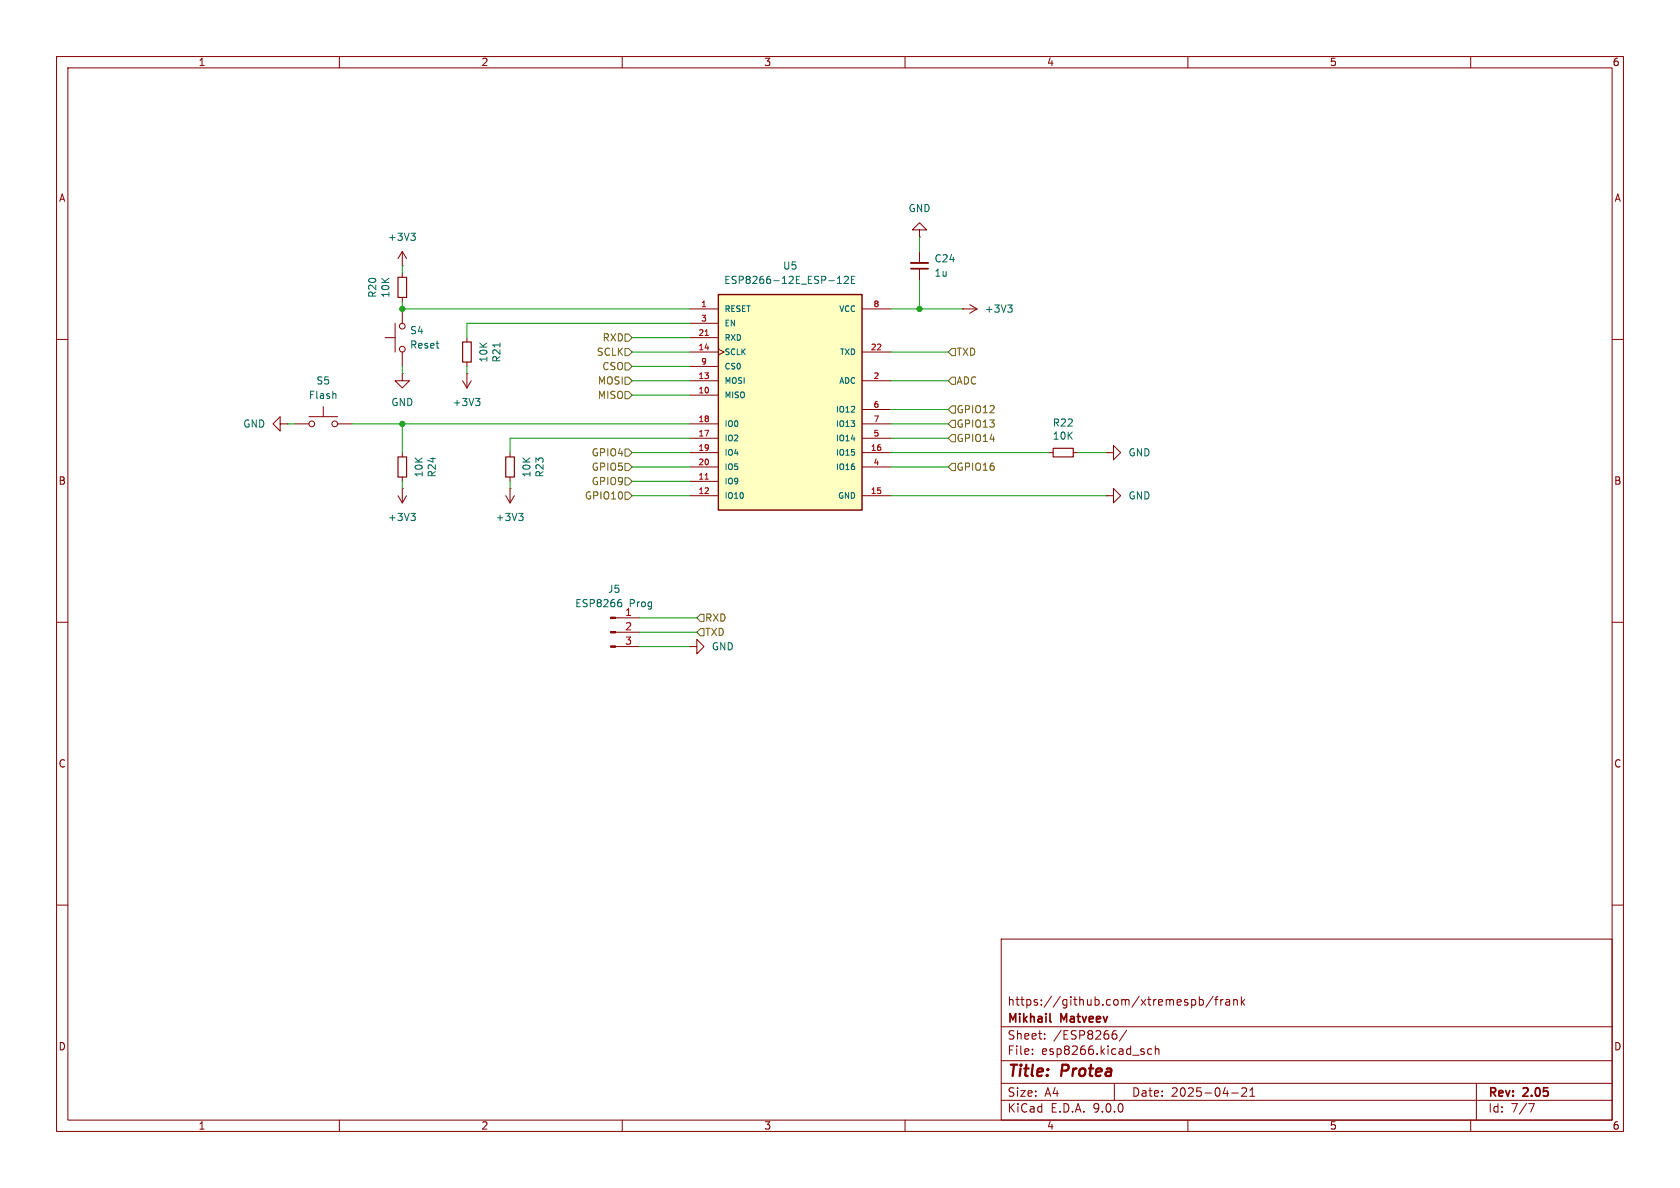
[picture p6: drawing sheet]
<svg xmlns="http://www.w3.org/2000/svg" width="297mm" height="210mm" viewBox="0 0 297 210" stroke-linecap="round" stroke-linejoin="round" font-family="sans-serif">
<g fill="none" stroke="#840000" stroke-width=".18">
<path d="M10 10h277v190h-277zM12 12h273v186h-273zM60 10v2M110 10v2M160 10v2M210 10v2M260 10v2M68.1 59.7h1.7M69.8 57.2v5M71.1 47h.1M71.1 44.5v2.5M71.1 48.3v.7"/>
<path d="M71.1 52.6v.7M71.1 54.6v2.6M71.1 44.5l-.7 1.2M71.1 44.5l.8 1.2M162.6 44.5v2M162.6 47.5v2M10 60h2M52.1 74.9h2.5M54.6 73.7h5.1M57.1 71.9v1.8M59.7 74.9h2.5M71.1 66v1.3h1.3l-1.3 1.3-1.3-1.3h1.3"/>
<path d="M71.1 66h.1M71.1 62.2v2.6M285 60h2M70.4 87.6l.7 1.3M71.1 86.4h.1M71.1 80v.8M71.1 84.3v.8M71.1 86.4v2.5M71.9 87.6l-.8 1.3M90.2 80v.8M90.2 84.3v.8M185.4 80h.8"/>
<path d="M189.7 80h.8M195.6 87.6h1.2v-1.2l1.3 1.2-1.3 1.3v-1.3M195.6 87.6h.1M195.6 80h1.2v-1.3l1.3 1.3-1.3 1.3v-1.3M195.6 80h.1M10 110h2M121.9 114.3h1.3v-1.3l1.3 1.3-1.3 1.3v-1.3M121.9 114.3h.1M285 110h2M10 160h2M177 166h108v32h-108zM210.7 176.8l.4-.1 .3 .3v.4l-.2 .2h-.5"/>
<path d="M212 176.8l.5-.1 .2 .3v.4l-.1 .2h-.6M212 176.2v1.5M214.5 176.1l-1.3 2M214.7 176.7h.6M215.3 176.2l-.3 .2v1.3M215.8 176.7v1M216.2 176.7l-.2 .1-.2 .2M216.7 176.8h.6l.1 .9M217.4 177.1h-.5a.29 .29 0 0 0-.2 .3 .29 .29 0 0 0 .2 .3l.5-.1M218.1 176.8l.2-.1 .4 .1v.9M218.1 176.7v1M219.5 176.2v1.5"/>
<path d="M219.6 177.1l.4 .6M220 176.7l-.5 .6M285 160h2M60 198v2M110 198v2M160 198v2M177 194.5h108M177 191.5h108M177 187.5h108M177 181.5h108M182.5 186.3v.1M182.5 185.5v.1"/>
<path d="M184.7 183.6v.1M184.7 182.8v.1M196.9 182.8h.4l.2 .3-.1 .5-.5 .1M197 191.5v3M197.3 182.2l-.4 .1M199.2 182.1l-1.3 2M203.6 185.5l-.4-.1-.3 .3v.4l.1 .2h.6M204.2 185.5l.3-.1 .3 .1 .1 .9M204.2 184.9v1.5M210 198v2M217.7 193.2h1.2M219.5 192.4l.6-.1 .2 .1 .1 .3-.9 1.1h.9"/>
<path d="M221 193.8h.8M221 192.7l.4-.4v1.5M260 198v2M261 191.5v6.5M270.2 195.1h1l-.6 1.5"/>
<circle cx="71.1" cy="57.7" r=".51"/>
<circle cx="55.1" cy="74.9" r=".51"/>
<circle cx="59.2" cy="74.9" r=".51"/>
<circle cx="71.1" cy="61.7" r=".51"/>
</g>
<path d="M161 47.5h3.1M185.6 180.5l.2 .2" fill="none" stroke="#840000" stroke-width=".3"/>
<path d="M72.6 41.2h.8l-.4 .5M73.2 41.7l.2 .2v.3l-.2 .3M59.3 69.6l.1 .8M72.6 90.7h.8l-.4 .5M73.2 91.2l.2 .3v.3l-.2 .2" fill="none" stroke="#006464" stroke-width=".18"/>
<path d="M70.4 49h1.5v3.6h-1.5zM186.2 79.2h3.5v1.6h-3.5zM70.4 80.8h1.5v3.5h-1.5zM89.4 80.8h1.5v3.5h-1.5z" fill="none" stroke="#840000" stroke-width=".2"/>
<path d="M161 46.5h3.1" fill="none" stroke="#840000" stroke-width=".33"/>
<path d="M127 52.1h25.4v38.1h-25.4z" fill="#ffffc2"/>
<path d="M127 52.1h25.4v38.1h-25.4z" fill="none" stroke="#840000" stroke-width=".25"/>
<g fill="none" stroke="#840000" stroke-width=".18">
<path d="M82.5 59.7v.8M121.9 54.6h5.1M121.9 57.2h5.1M121.9 59.7h5.1M152.4 54.6h5.1M162.6 40.6h1.2l-1.2-1.2-1.3 1.2h1.3v1.3M162.6 41.9h.1M170.2 54.6h.1M170.2 54.6h2.5M171.4 53.8l1.3 .8M172.7 54.6l-1.3 .8M49.5 74.9v-1.2l-1.2 1.2 1.2 1.3v-1.3h1.3"/>
<path d="M50.8 74.9h.1M81.8 67.3l.7 1.3M82.5 66h.1M82.5 64v.8M82.5 66v2.6M83.3 67.3l-.8 1.3M121.9 62.2h5.1M121.9 64.8h5.1M121.9 67.3h5.1M121.9 69.9h5.1M121.9 74.9h5.1M121.9 77.5h5.1"/>
<path d="M127 61.7l1 .5-1 .5M152.4 62.2h5.1M152.4 67.3h5.1M152.4 74.9h5.1M152.4 77.5h5.1M152.4 72.4h5.1M89.4 87.6l.8 1.3M90.2 86.4h.1M90.2 86.4v2.5M90.9 87.6l-.7 1.3M121.9 80h5.1M121.9 82.6h5.1"/>
<path d="M121.9 85.1h5.1M121.9 87.6h5.1M152.4 80h5.1M152.4 82.6h5.1M152.4 87.6h5.1M108.8 109.2h4.2M108.8 111.8h4.2M108.8 114.3h4.2"/>
</g>
<path d="M124.7 59.3h.5M124.7 84.7h.5" fill="none" stroke="#a90000" stroke-width=".18"/>
<g fill="none" stroke="#006464" stroke-width=".18">
<path d="M148 50.1h.8M148 49.2l.4-.4v1.3M149.3 49l.4-.2 .3 .4-.8 .9h.8M150.5 49.4h.4M151.1 48.8h-.6v1.3h.6M178.2 53.9h.7l-.4 .5M178.7 54.4l.2 .2v.3l-.2 .3M84.1 70.4h.7l-.4 .5M84.6 70.9l.2 .3v.3l-.2 .2M88.4 60.6v.8M91.7 90.7h.8l-.5 .5M92.2 91.2l.3 .3v.3l-.3 .2"/>
<path d="M109.4 106.5h.3l.2 .2v.4l-.5 .2M109.6 106h.2"/>
</g>
<path d="M81.8 60.5h1.5v3.5h-1.5z" fill="none" stroke="#840000" stroke-width=".2"/>
<g fill="#840000" stroke="#840000" stroke-width=".18">
<path d="M107.9 109.1h.9v.2h-.9z"/>
<path d="M107.9 111.6h.9v.3h-.9z"/>
<path d="M107.9 114.2h.9v.2h-.9z"/>
</g>
<g fill="none" stroke="#725600" stroke-width=".18">
<path d="M110.5 59.1h.6l.7 .6-.7 .6h-.6zM110.5 61.6h.6l.7 .6-.7 .7h-.6zM110.5 64.1h.6l.7 .7-.7 .6h-.6zM110.5 69.2h.6l.7 .7-.7 .6h-.6zM110.5 66.7h.6l.7 .6-.7 .6h-.6zM110.5 79.4h.6l.7 .6-.7 .6h-.6zM168.3 71.8h.6v1.2h-.6l-.7-.6zM168.3 66.7h.6v1.2h-.6l-.7-.6zM168.3 74.3h.6v1.3h-.6l-.7-.7zM168.3 61.6h.6v1.3h-.6l-.7-.7zM168.3 76.8h.6v1.3h-.6l-.7-.6zM110.5 81.9h.6l.7 .7-.7 .6h-.6z"/>
<path d="M110.5 87h.6l.7 .6-.7 .7h-.6zM110.5 84.5h.6l.7 .6-.7 .6h-.6zM168.3 81.9h.6v1.3h-.6l-.7-.6zM123.8 108.6h.7v1.3h-.7l-.6-.7zM123.8 111.1h.7v1.3h-.7l-.6-.6z"/>
</g>
<g fill="none" stroke="#009600" stroke-width=".18">
<path d="M71.1 47v1.3M71.1 53.3v1.3h50.8M111.8 59.7h10.1M121.9 57.2h-39.4v2.5M157.5 54.6h12.7M162.6 41.9v2.6M162.6 49.5v5.1M50.8 74.9h1.3M62.2 74.9h59.7M71.1 64.8v1.2M71.1 74.9v5.1M82.5 64.8v1.2"/>
<path d="M111.8 69.9h10.1M111.8 62.2h10.1M111.8 67.3h10.1M111.8 64.8h10.1M121.9 77.5h-31.7v2.5M157.5 74.9h10.1M157.5 77.5h10.1M157.5 62.2h10.1M157.5 72.4h10.1M157.5 67.3h10.1M71.1 85.1v1.3M90.2 85.1v1.3"/>
<path d="M111.8 85.1h10.1M111.8 82.6h10.1M111.8 87.6h10.1M111.8 80h10.1M157.5 82.6h10.1M157.5 87.6h38.1M157.5 80h27.9M190.5 80h5.1M113 111.8h10.2M113 109.2h10.2M113 114.3h8.9"/>
</g>
<g fill="#009600" stroke="#009600" stroke-width=".18">
<circle cx="71.1" cy="54.6" r=".46"/>
<circle cx="71.1" cy="74.9" r=".46"/>
<circle cx="162.6" cy="54.6" r=".46"/>
</g>
<g font-size="2.8" fill="#840000">
<text x="178" y="190.9">Title:</text>
<text x="187.7" y="190.9">Protea</text>
</g>
<g font-size="2.1" fill="#840000">
<text x="178" y="178">https://github.com/xtremespb/frank</text>
<text x="178" y="184">Sheet:</text>
<text x="178" y="181.2">Mikhail</text>
<text x="186.2" y="184">/ESP8266/</text>
<text x="187.6" y="181.2">Matveev</text>
<text x="178" y="186.7">File:</text>
<text x="184.1" y="186.7">esp8266.kicad_sch</text>
<text x="178" y="196.9">KiCad</text>
<text x="178" y="194.1">Size:</text>
<text x="184.7" y="194.1">A4</text>
<text x="185.7" y="196.9">E.D.A.</text>
<text x="193.3" y="196.9">9.0.0</text>
<text x="200" y="194.1">Date:</text>
<text x="207" y="194.1">2025-04-21</text>
<text x="263" y="194.3">Rev:</text>
<text x="263" y="196.9">Id:</text>
<text x="267.1" y="196.9">7/7</text>
<text x="269.4" y="194.3">2.05</text>
</g>
<g font-size="1.8" fill="#840000">
<text x="35" y="11.9">1</text>
<text x="85" y="11.9">2</text>
<text x="135" y="11.9">3</text>
<text x="185" y="11.9">4</text>
<text x="235" y="11.9">5</text>
<text x="285" y="11.9">6</text>
<text x="10.3" y="35.9">A</text>
<text x="285.3" y="35.9">A</text>
<text x="10.3" y="85.9">B</text>
<text x="285.3" y="85.9">B</text>
<text x="10.3" y="135.9">C</text>
<text x="285.3" y="135.9">C</text>
<text x="10.3" y="185.9">D</text>
<text x="285.3" y="185.9">D</text>
<text x="35" y="199.9">1</text>
<text x="85" y="199.9">2</text>
<text x="135" y="199.9">3</text>
<text x="185" y="199.9">4</text>
<text x="235" y="199.9">5</text>
<text x="285" y="199.9">6</text>
</g>
<g font-size="1.8" fill="#006464">
<text x="160.5" y="37.7">GND</text>
<text x="68.5" y="42.8">+3V3</text>
<text x="138.3" y="47.9">U5</text>
<text x="165.1" y="46.6">C24</text>
<text x="66.7" y="52.7" transform="rotate(-90 66.7 52.7)">R20</text>
<text x="69" y="52.7" transform="rotate(-90 69 52.7)">10K</text>
<text x="127.9" y="50.4">ESP8266-12E_ESP-12E</text>
<text x="165.1" y="49.1">1u</text>
<text x="72.4" y="59.3">S4</text>
<text x="174" y="55.5">+3V3</text>
<text x="72.4" y="61.8">Reset</text>
<text x="86.4" y="64.2" transform="rotate(-90 86.4 64.2)">10K</text>
<text x="88.7" y="64.2" transform="rotate(-90 88.7 64.2)">R21</text>
<text x="54.5" y="70.7">Flash</text>
<text x="55.8" y="68.2">S5</text>
<text x="69.1" y="72">GND</text>
<text x="79.9" y="72">+3V3</text>
<text x="42.9" y="75.8">GND</text>
<text x="186" y="75.6">R22</text>
<text x="186" y="77.9">10K</text>
<text x="199.4" y="80.9">GND</text>
<text x="74.9" y="84.5" transform="rotate(-90 74.9 84.5)">10K</text>
<text x="77.2" y="84.5" transform="rotate(-90 77.2 84.5)">R24</text>
<text x="94" y="84.5" transform="rotate(-90 94 84.5)">10K</text>
<text x="96.3" y="84.5" transform="rotate(-90 96.3 84.5)">R23</text>
<text x="199.4" y="88.5">GND</text>
<text x="68.5" y="92.3">+3V3</text>
<text x="87.5" y="92.3">+3V3</text>
<text x="101.6" y="107.5">ESP8266</text>
<text x="107.4" y="105">J5</text>
<text x="111.2" y="107.5">Prog</text>
<text x="125.7" y="115.2">GND</text>
</g>
<g font-size="1.8" fill="#725600">
<text x="105.4" y="63.1">SCLK</text>
<text x="106.4" y="65.6">CSO</text>
<text x="106.4" y="60.6">RXD</text>
<text x="169" y="63.1">TXD</text>
<text x="105.6" y="70.7">MISO</text>
<text x="105.6" y="68.2">MOSI</text>
<text x="169" y="68.2">ADC</text>
<text x="169" y="73.3">GPIO12</text>
<text x="169" y="75.8">GPIO13</text>
<text x="104.5" y="83.4">GPIO5</text>
<text x="104.5" y="80.9">GPIO4</text>
<text x="169" y="83.4">GPIO16</text>
<text x="169" y="78.3">GPIO14</text>
<text x="103.3" y="88.5">GPIO10</text>
<text x="104.5" y="86">GPIO9</text>
<text x="124.6" y="110.1">RXD</text>
<text x="124.6" y="112.6">TXD</text>
</g>
<g font-size="1.8" fill="#a90000">
<text x="110.4" y="109">1</text>
<text x="110.4" y="111.5">2</text>
<text x="110.4" y="114">3</text>
</g>
<g font-size="1.4" fill="#a90000">
<text x="123.4" y="59.4">21</text>
<text x="123.8" y="54.4">1</text>
<text x="123.8" y="56.9">3</text>
<text x="154.3" y="54.4">8</text>
<text x="123.4" y="62">14</text>
<text x="123.8" y="64.5">9</text>
<text x="153.8" y="62">22</text>
<text x="123.4" y="67.1">13</text>
<text x="123.4" y="69.6">10</text>
<text x="154.3" y="67.1">2</text>
<text x="123.4" y="74.7">18</text>
<text x="123.4" y="77.2">17</text>
<text x="154.3" y="72.1">6</text>
<text x="154.3" y="74.7">7</text>
<text x="154.3" y="77.2">5</text>
<text x="123.4" y="79.8">19</text>
<text x="123.4" y="82.3">20</text>
<text x="153.8" y="79.8">16</text>
<text x="154.3" y="82.3">4</text>
<text x="123.4" y="84.8">11</text>
<text x="123.4" y="87.4">12</text>
<text x="153.8" y="87.4">15</text>
</g>
<g font-size="1.4" fill="#006464">
<text x="128" y="55.3">RESET</text>
<text x="128" y="57.9">EN</text>
<text x="148.2" y="55.3">VCC</text>
<text x="128" y="60.4">RXD</text>
<text x="128" y="63">SCLK</text>
<text x="128" y="65.5">CS0</text>
<text x="148.4" y="63">TXD</text>
<text x="128" y="68">MOSI</text>
<text x="128" y="70.6">MISO</text>
<text x="148.2" y="68">ADC</text>
<text x="128" y="75.7">IO0</text>
<text x="147.6" y="73.1">IO12</text>
<text x="147.6" y="75.7">IO13</text>
<text x="128" y="78.2">IO2</text>
<text x="128" y="80.7">IO4</text>
<text x="128" y="83.3">IO5</text>
<text x="147.6" y="78.2">IO14</text>
<text x="147.6" y="80.7">IO15</text>
<text x="147.6" y="83.3">IO16</text>
<text x="128" y="85.8">IO9</text>
<text x="128" y="88.4">IO10</text>
<text x="148" y="88.4">GND</text>
</g>
</svg>
